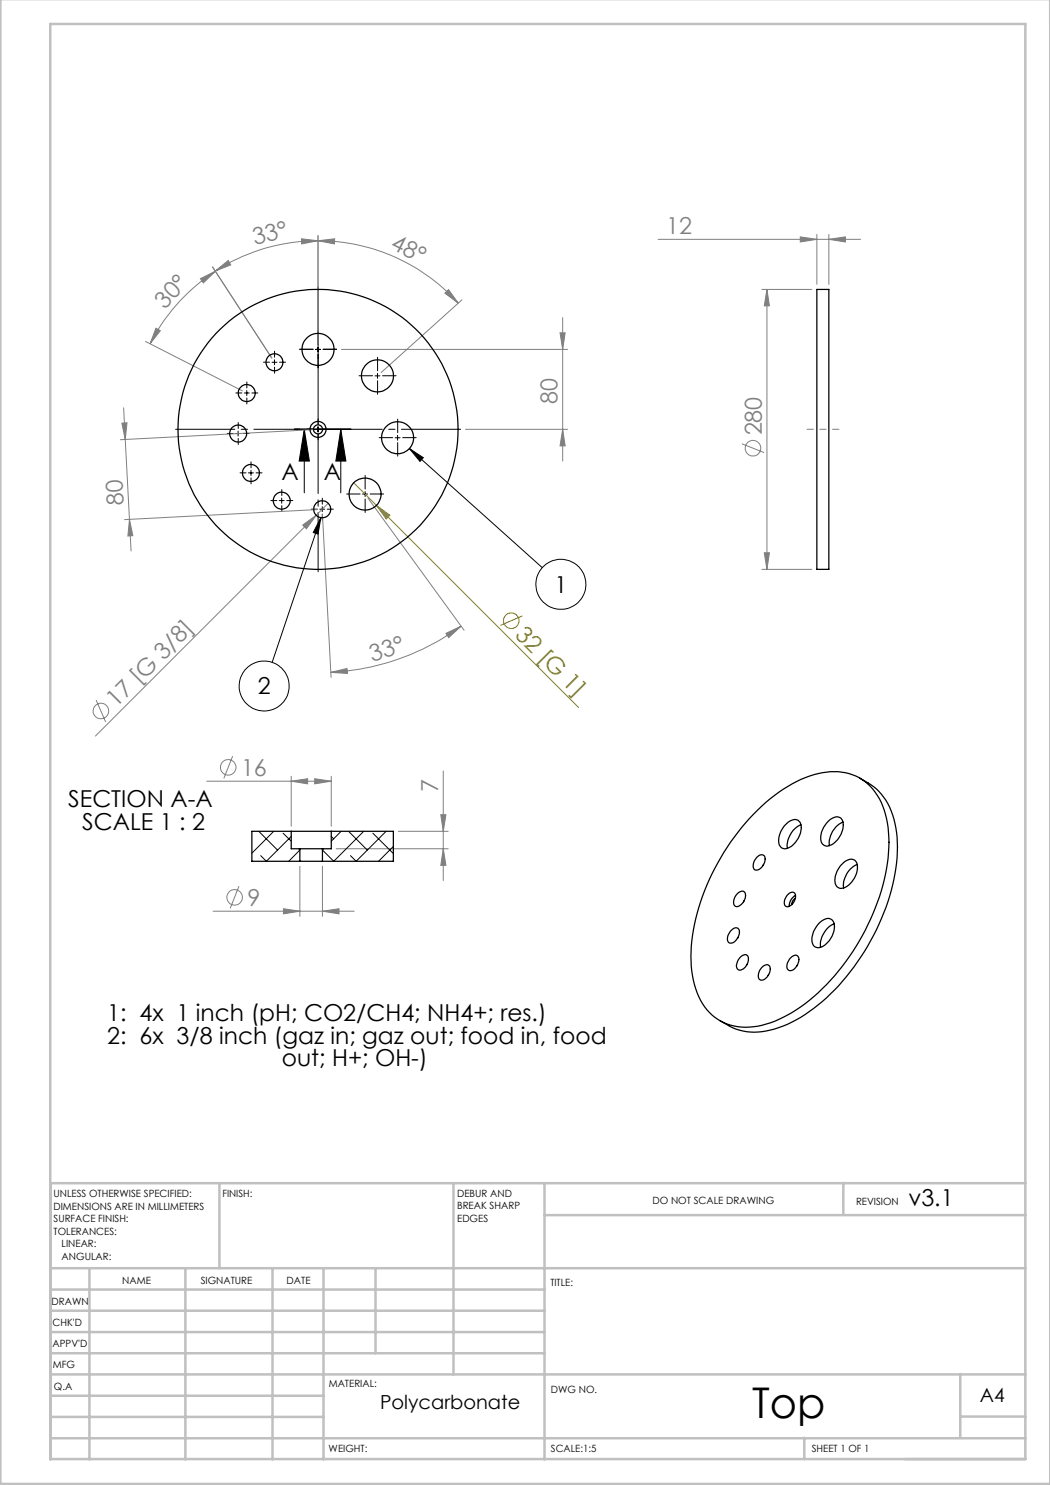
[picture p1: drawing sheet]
<svg xmlns="http://www.w3.org/2000/svg" width="210mm" height="297mm" viewBox="0 0 210 297" stroke-linecap="round" stroke-linejoin="round" font-family="sans-serif">
<g fill="none" stroke="#808000" stroke-width=".2">
<path d="M70.7 96.6l4.6 4.5M75.3 101.1l2.7 1.9-.7 .8zM75.3 101.1l40.4 40.4M104.5 123.2l-4.5 1.9"/>
<circle cx="102.3" cy="124.1" r="1.56"/>
</g>
<g fill="none" stroke="#808080" stroke-width=".2">
<path d="M40.1 55.7l3-1.4-2.4 2.3zM42.5 53.4l11.9 18.2-11.9-18.2M43 54.2l2.6-2.1 .5 .9zM43.1 54.3a37.6 37.6 0 0 0-13.1 14.5M60.3 47.8l3.3 .4-3.3 .6zM63.6 48.2l3.3-.4v1zM63.6 48.2a37.6 37.6 0 0 1 28.1 12.4M63.6 48.2a37.5 37.5 0 0 0-20.6 6M63.6 47.1v21.8M89 58.6l.7-.7 2 2.7zM92.4 60l-16.2 14.5M131.6 47.9h40.5"/>
<path d="M152.4 57.9h10M153.4 57.9l.5 3.3h-1zM153.4 57.9v56M160.1 47.4l3.3 .5-3.3 .5zM163.4 46.9v10M165.8 47.9l3.3-.5v1zM165.8 46.9v10M29.1 68.3l19.4 9.9M31.2 65.6l.9 .5-2.1 2.7zM68.3 69.9h45.2M112 66.6h1l-.5 3.3zM112.5 63.5v28.7"/>
<path d="M24.4 84.6h1l-.4 3.3zM24.7 81.6l.3 6.3M25 87.9l.9 16M62.6 85.9l-38.5 2M73.6 99.6l19.2 26.4M93.1 85.9h20.4M112.5 85.9l.5 3.3h-1zM148.4 88.8l4.4 1.7M25.9 103.9l.7 3.2-1 .1zM25.9 103.9l.3 6.3M60.5 105l2.8-2-2 2.8zM63.4 101.9l-38.5 2"/>
<path d="M64.5 102.9l1.7 32.6M65.7 100.6l-46.6 46.6M152.4 113.9h10M152.9 110.6h1l-.5 3.3zM66.1 134.5l3.3-.8 .1 1zM89.2 126.7l3-1.5-2.5 2.3zM92.2 125.2a48.5 48.5 0 0 1-26.1 9.3M19.2 140l1.9 4.4M41.3 156.2h25M46.5 151.2l-1.7 4.5M58.2 156.2l3.3-.5v1.1zM58.2 155.3v9.9"/>
<path d="M62.9 155.7l3.4 .5-3.4 .6zM66.3 155.3v9.9M88.7 154.2v21.9M47.8 177.2l-1.8 4.5M60 173.2v10.1M64.5 173.2v10.1M67.2 169.8h22.4M79.7 166.3h9.9M88.2 162.9h1l-.5 3.4zM88.7 169.8l.5 3.3h-1zM42.6 182.2h28.2M56.7 181.7l3.3 .5-3.3 .6z"/>
<path d="M64.5 182.2l3.3-.5v1.1z"/>
<circle cx="150.6" cy="89.6" r="1.55"/>
<circle cx="20.2" cy="142.2" r="1.55"/>
<circle cx="45.6" cy="153.5" r="1.56"/>
<circle cx="46.9" cy="179.5" r="1.56"/>
</g>
<g fill="none" stroke="#000" stroke-width=".2">
<path d="M48.9 78.6h.9M49.4 78.1v1M54.4 72.5h1M54.9 72v1M63.1 69.9h1M63.6 69.4v1M75 75.2h1M75.5 74.7v1M47.1 86.7h1M47.6 86.2v1M49.7 94.6h1M50.2 94.1v1"/>
<path d="M56.3 99.6v1M60.9 85.9l1 6.3h-2.1zM60.9 85.9v12.7M63.1 85.9h1M63.6 85.4v1M68.2 85.9l1 6.3h-2zM68.2 85.9v12.7M72.5 98.8h1M73 98.3v1M79 87.6h1M79.5 87.1v.9M81.9 89.7l2.8 1.8-.7 .8z"/>
<path d="M81.9 89.7l26.5 23.8M55.8 100.1h1M64 101.8h.9M64.2 103.5l-.6 3.3-.9-.3zM64.2 103.5l-9.8 29M64.5 101.3v1"/>
<circle cx="112.2" cy="116.9" r="5"/>
<circle cx="52.8" cy="137.2" r="5"/>
</g>
<path d="M62.6 85.9h-27.5M63.6 84.9v-27.5M63.6 86.9v27.5M64.6 85.9h27.5" fill="none" stroke="#000" stroke-width=".2" stroke-dasharray="15.2 1.3 1.3 1.3" stroke-dashoffset="3.4"/>
<g fill="none" stroke="#000" stroke-width=".2" stroke-dasharray="15.2 1.3 1.3 1.3">
<path d="M48.4 78.6h-1.2M49.4 77.6v-1.2M49.4 79.6v1.2M50.4 78.6h1.2M53.9 72.4h-1.2M54.9 71.4v-1.2M54.9 73.4v1.2M55.9 72.4h1.2M62.6 69.9h-2.7M63.6 68.9v-2.7M63.6 70.9v2.7M64.6 69.9h2.7"/>
<path d="M74.5 75.2h-2.7M75.5 74.2v-2.7M75.5 76.2v2.7M76.5 75.2h2.7M46.6 86.7h-1.2M47.6 85.7v-1.2M47.6 87.7v1.2M48.6 86.7h1.2M49.2 94.6h-1.2M50.2 93.6v-1.2M50.2 95.6v1.2M51.2 94.6h1.2"/>
<path d="M56.4 99.1v-1.2M62.6 85.9h-1.1M63.6 84.9v-1.1M63.6 86.9v1.1M64.6 85.9h1.1M72 98.8h-2.7M73 97.8v-2.7M73 99.8v2.7M74 98.8h2.7M78.5 87.5h-2.7M79.5 86.5v-2.7M79.5 88.5v2.7"/>
<path d="M80.5 87.5h2.7M55.4 100.1h-1.2M56.4 101.1v1.2M57.4 100.1h1.2M63.5 101.8h-1.2M64.5 100.8v-1.2M64.5 102.8v1.2M65.5 101.8h1.2"/>
</g>
<path d="M58.9 85.9h5.6M70.2 85.9h-11.3M70.2 85.9h-5.7" fill="none" stroke="#000" stroke-width=".2" stroke-dasharray="6.3 1.3 1.3 1.3"/>
<path d="M167.8 85.9h-6.4" fill="none" stroke="#808080" stroke-width=".2" stroke-dasharray="15.2 1.3 1.3 1.3" stroke-dashoffset="13.9"/>
<g fill="none" stroke="#c0c0c0" stroke-width=".5">
<path d="M.1 -.1v296.9h209.9v-296.9M10.1 4.8h195v287h-195zM43.9 236.6v17M90.7 236.6v38.3M108.9 236.6v55.3M168.7 236.6v6.3M205.1 236.6h-195v55.3M10.1 253.6h195M10.1 257.9h98.8M17.9 253.6v38.3M37.1 253.6v38.3M54.5 253.6v38.3"/>
<path d="M64.7 253.6v38.3M75.1 253.6v17M108.9 243h96.2M10.1 270.6h98.8M10.1 266.4h98.8M10.1 262.1h98.8M10.1 279.1h54.6M10.1 274.9h195M192.1 274.8v12.7M10.1 287.7h195M10.1 283.4h54.6M160.9 287.5v4.3"/>
<path d="M192.1 283.3h13"/>
</g>
<g fill="#000">
<path d="M68.2 85.9l1 6.3h-2zM60.9 85.9l1 6.3h-2.1z"/>
<path d="M81.9 89.7l2.8 1.8-.7 .8zM64.2 103.5l-.6 3.3-.9-.3z"/>
</g>
<path d="M75.3 101.1l2.7 1.9-.7 .8z" fill="#808000"/>
<g fill="#808080">
<path d="M60.5 105l2.8-2-2 2.8z"/>
<path d="M89 58.6l.7-.7 2 2.7zM63.6 48.2l3.3-.4v1z"/>
<path d="M160.1 47.4l3.3 .5-3.3 .5zM165.8 47.9l3.3-.5v1z"/>
<path d="M58.2 156.2l3.3-.5v1.1zM62.9 155.7l3.4 .5-3.4 .6z"/>
<path d="M60.3 47.8l3.3 .4-3.3 .6zM43 54.2l2.6-2.1 .5 .9z"/>
<path d="M66.1 134.5l3.3-.8 .1 1zM89.2 126.7l3-1.5-2.5 2.3z"/>
<path d="M40.1 55.7l3-1.4-2.4 2.3zM31.2 65.6l.9 .5-2.1 2.7z"/>
<path d="M152.9 110.6h1l-.5 3.3zM153.4 57.9l.5 3.3h-1zM88.7 169.8l.5 3.3h-1zM88.2 162.9h1l-.5 3.4z"/>
<path d="M112 66.6h1l-.5 3.3zM112.5 85.9l.5 3.3h-1z"/>
<path d="M24.4 84.6h1l-.4 3.3zM25.9 103.9l.7 3.2-1 .1z"/>
<path d="M56.7 181.7l3.3 .5-3.3 .6zM64.5 182.2l3.3-.5v1.1z"/>
</g>
<g fill="none" stroke="#000" stroke-width=".25">
<path d="M163.4 57.9h2.4v56h-2.4zM172 155.6a12.4 12.4 0 0 1 7.2 10 34.5 34.5 0 0 1-3.4 19.3 42 42 0 0 1-16.6 19.1 15.3 15.3 0 0 1-11.4 2l-1.3-.5-2.5-1.4M58.2 166.3h8.1M58.2 166.3h-7.8v6h9.6M58.2 166.3v3.5h1.8M60 169.8h4.5M60 172.3h4.5M60 169.8v2.5M64.5 169.8v2.5M66.3 166.3h12.4v6h-14.2M66.3 166.3v3.5h-1.8M147.4 178.8a.95 .95 0 0 1 1.6-.2 2.25 2.25 0 0 1-1.8 2.7 1.36 1.36 0 0 1-.1-2.1z"/>
<path d="M151.3 171.5a.95 .95 0 0 1 1.7-.2 2.25 2.25 0 0 1-1.8 2.7 1.31 1.31 0 0 1-.2-2zM151.6 162a24.8 24.8 0 0 1 13.7-7.6 10.1 10.1 0 0 1 11.3 6.9 25.8 25.8 0 0 1 0 15.8 45.4 45.4 0 0 1-16.4 24.3 18.5 18.5 0 0 1-12.6 3.9 10.2 10.2 0 0 1-8.5-7.6 27.8 27.8 0 0 1 .6-16.1 47.2 47.2 0 0 1 11.9-19.6zM152.7 172.9l-.1 .2M156.8 165.2a2.52 2.52 0 0 1 2.8-1.2 2.45 2.45 0 0 1 .3 3 3.9 3.9 0 0 1-3.1 2.8 1.68 1.68 0 0 1-1-2.4l.4-1.1zM157.5 179a.92 .92 0 0 1 1.5-.2 2.02 2.02 0 0 1-1.7 2.5 1.36 1.36 0 0 1 0-2.1zM159.1 179.7a1.35 1.35 0 0 0-.7 1.2M159.1 179.1a2.3 2.3 0 0 0-1.2 2.2M160.2 165a4.7 4.7 0 0 0-2.7 4.6M165.8 164.1a1.91 1.91 0 0 1 2.4-.4 3.6 3.6 0 0 1-.7 4.2 2.42 2.42 0 0 1-2.7 1.1 2.38 2.38 0 0 1-.4-2.9l.4-.7zM168.1 173.1a2.52 2.52 0 0 1 2.8-1.1 2.45 2.45 0 0 1 .3 2.9 3.9 3.9 0 0 1-3.1 2.8 1.73 1.73 0 0 1-1.1-2.4l.4-1.1zM168.6 164.4a4.6 4.6 0 0 0-2.7 4.7M171.4 172.9a4.6 4.6 0 0 0-2.7 4.7"/>
<path d="M146.2 186.1a.88 .88 0 0 1 .9-.6 .88 .88 0 0 1 .8 .7 2.44 2.44 0 0 1-1.7 2.4 .83 .83 0 0 1-.7-1.2zM147.6 187.5l-.1 .2M148 191.5a.92 .92 0 0 1 1.6-.2 2.2 2.2 0 0 1-1.8 2.7 1.04 1.04 0 0 1-.4-1.5zM148.8 180.2l-.1 .2M149.4 192.9l-.1 .2M152.4 193.5a.95 .95 0 0 1 1.6-.1 2.25 2.25 0 0 1-1.8 2.6 1.36 1.36 0 0 1-.2-2zM153.7 194.9l-.1 .2M157.9 191.8a1.2 1.2 0 0 1 1.7-.5 2.13 2.13 0 0 1-1.7 2.8 1.28 1.28 0 0 1-.1-2zM159.5 193l-.1 .2M164 184.4a1.85 1.85 0 0 1 2.4-.4 3 3 0 0 1-.2 3.5 3.1 3.1 0 0 1-2.9 2 1.94 1.94 0 0 1-.7-2.7l.7-1.5zM166.8 184.7a4.9 4.9 0 0 0-2.7 4.8"/>
<circle cx="49.3" cy="78.6" r="1.71"/>
<circle cx="54.9" cy="72.5" r="1.7"/>
<circle cx="63.6" cy="69.9" r="3.2"/>
<circle cx="75.5" cy="75.2" r="3.2"/>
<circle cx="47.6" cy="86.7" r="1.69"/>
<circle cx="50.2" cy="94.6" r="1.71"/>
<circle cx="63.6" cy="85.9" r="1.59"/>
<circle cx="63.6" cy="85.9" r="28"/>
<circle cx="63.6" cy="85.9" r=".91"/>
<circle cx="73" cy="98.8" r="3.2"/>
<circle cx="79.5" cy="87.5" r="3.2"/>
<circle cx="56.3" cy="100.1" r="1.7"/>
<circle cx="64.4" cy="101.9" r="1.71"/>
</g>
<path d="M51.8 166.3l3.7 3.7M54.8 166.3l-4.4 4.3M56.6 166.6l1.6 1.6M58.2 167.3l-4.9 5-1.2-1.2M59.7 169.8l.3 .2-2.3 2.3M66.3 167.3l.4 .5M68.2 166.3l-1.9 1.9M69.7 166.3l3.7 3.7M72.7 166.3l-6 6-2.2-2.3 .2-.2M74.6 166.6l4.1 4.1M77.2 166.3l-6 6-1.1-1.2M78.7 169.3l-3 3" fill="none" stroke="#000" stroke-width=".2"/>
<text font-size="8.5" x="150.4" y="283.5">Top</text>
<g font-size="4.7" fill="#808080">
<text x="133.2" y="46.8">12</text>
<text x="50.9" y="49.1" transform="rotate(-14 50.9 49.1)">33°</text>
<text x="77.9" y="49.7" transform="rotate(27 77.9 49.7)">48°</text>
<text x="33" y="61.9" transform="rotate(-47 33 61.9)">30°</text>
<text x="111.5" y="80.8" transform="rotate(-90 111.5 80.8)">80</text>
<text x="152.4" y="87.1" transform="rotate(-90 152.4 87.1)">280</text>
<text x="24.7" y="100.9" transform="rotate(-93 24.7 100.9)">80</text>
<text x="74.5" y="132.4" transform="rotate(-17 74.5 132.4)">33°</text>
<text x="23.2" y="141.6" transform="rotate(-45 23.2 141.6)">17 [G 3/8]</text>
<text x="48.2" y="155.2">16</text>
<text x="87.7" y="158.4" transform="rotate(-90 87.7 158.4)">7</text>
<text x="49.5" y="181.2">9</text>
</g>
<g font-size="4.7">
<text x="56.3" y="96">A</text>
<text x="64.8" y="96.1">A</text>
<text x="110.9" y="118.5">1</text>
<text x="51.6" y="138.9">2</text>
<text x="13.6" y="161.4">SECTION A-A</text>
<text x="16.5" y="165.9">SCALE 1 : 2</text>
<text x="21.4" y="204.2">1: 4x 1 inch (pH; CO2/CH4; NH4+; res.)</text>
<text x="21.4" y="208.8">2: 6x 3/8 inch (gaz in; gaz out; food in, food</text>
<text x="56.4" y="213.3">out; H+; OH-)</text>
<text x="181.7" y="241.3">v3.1</text>
</g>
<text font-size="4.7" fill="#808000" x="102.8" y="127.2" transform="rotate(45 102.8 127.2)">32 [G 1]</text>
<g font-size="3.9">
<text x="76" y="281.7">Polycarbonate</text>
<text x="196" y="280.4">A4</text>
</g>
<g font-size="2">
<text x="10.7" y="239.5">UNLESS OTHERWISE SPECIFIED:</text>
<text x="44.5" y="239.5">FINISH:</text>
<text x="91.4" y="239.4">DEBUR AND</text>
<text x="10.7" y="242">DIMENSIONS ARE IN MILLIMETERS</text>
<text x="10.7" y="244.5">SURFACE FINISH:</text>
<text x="91.4" y="241.9">BREAK SHARP</text>
<text x="91.4" y="244.4">EDGES</text>
<text x="130.5" y="240.8">DO NOT SCALE DRAWING</text>
<text x="171.2" y="241">REVISION</text>
<text x="10.7" y="247">TOLERANCES:</text>
<text x="12.3" y="249.5">LINEAR:</text>
<text x="12.3" y="252">ANGULAR:</text>
<text x="24.4" y="256.9">NAME</text>
<text x="40.1" y="256.8">SIGNATURE</text>
<text x="57.3" y="256.8">DATE</text>
<text x="110.1" y="257.1">TITLE:</text>
<text x="10.3" y="260.9">DRAWN</text>
<text x="10.5" y="269.3">APPV'D</text>
<text x="10.5" y="265.2">CHK'D</text>
<text x="10.6" y="273.6">MFG</text>
<text x="10.8" y="278">Q.A</text>
<text x="65.8" y="277.4">MATERIAL:</text>
<text x="110.2" y="278.5">DWG NO.</text>
<text x="65.7" y="290.4">WEIGHT:</text>
<text x="110.2" y="290.5">SCALE:1:5</text>
<text x="162.4" y="290.4">SHEET 1 OF 1</text>
</g>
</svg>
